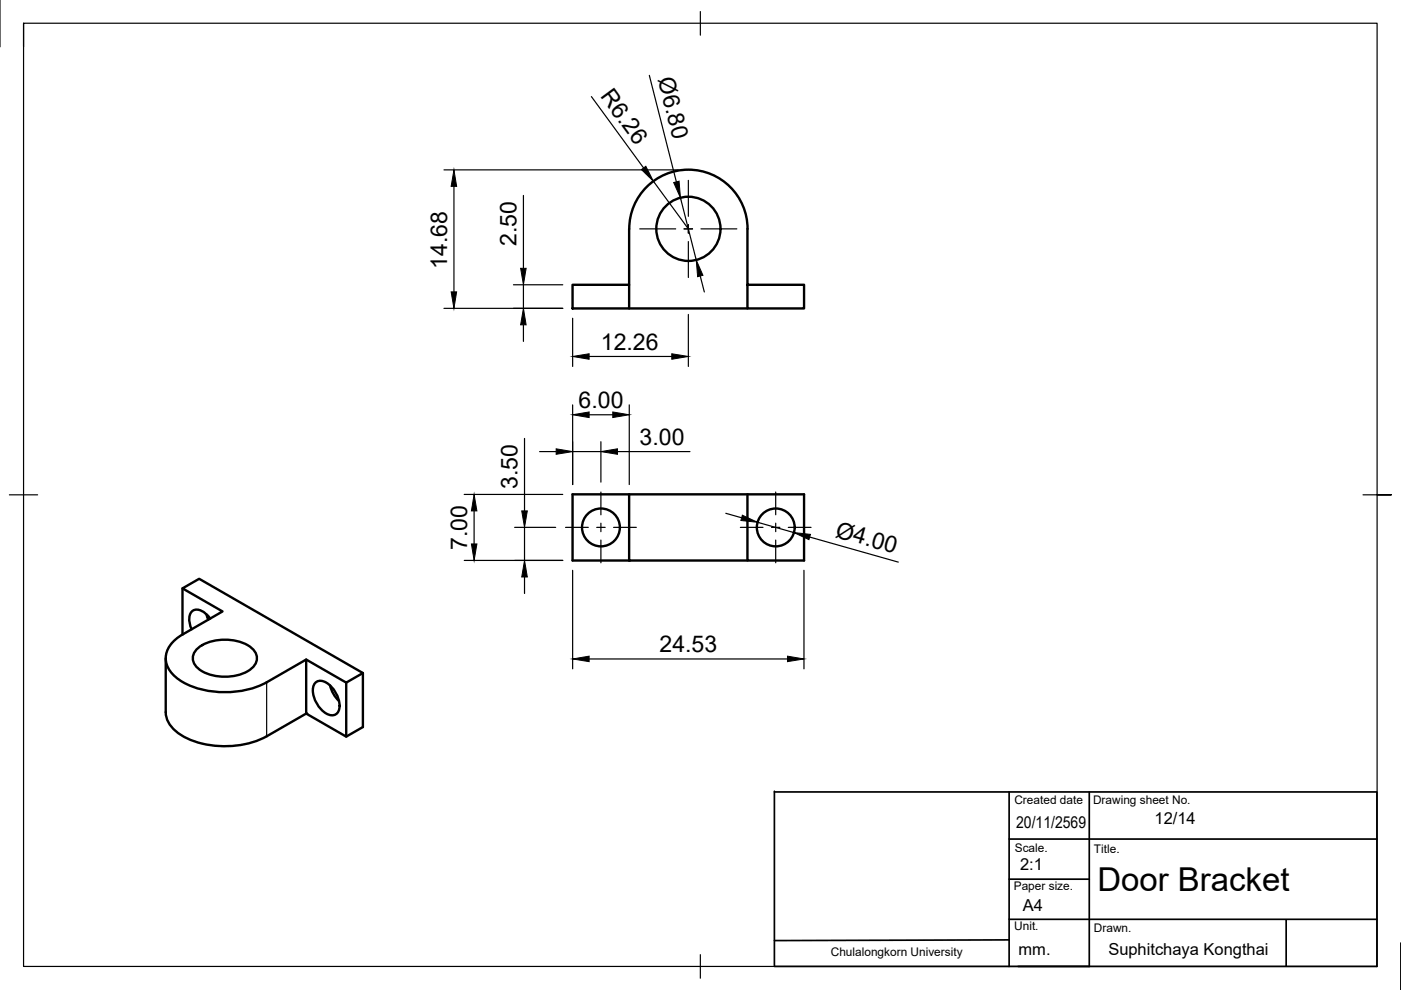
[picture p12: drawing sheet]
<svg xmlns="http://www.w3.org/2000/svg" width="297mm" height="210mm" viewBox="0 0 297 210" stroke-linecap="round" stroke-linejoin="round" font-family="sans-serif">
<!-- layer: Visible -->
<g fill="none" stroke="#000" stroke-width=".51">
<path d="M133.4 48.5v11.9M133.4 48.5a12.5 12.5 0 0 1 12.6-12.5 12.5 12.5 0 0 1 12.5 12.5M158.5 48.5v16.9h12v-5h-12M121.4 60.4h12v5h-12zM133.4 65.4h25.1M133.4 104.8v14M158.5 104.8v14h12v-14h-49.1v14h37.1M35.1 139.6v11.4a6.6 6.6 0 0 0 4.3 5.4 19.8 19.8 0 0 0 17.1-.3l8.4-4.8M38.7 124.7l3.5-2 34.7 20v11.4l-3.5 2.1-8.5-4.9v-11.5l-8.4 4.9a19.7 19.7 0 0 1-17.7 0 5.9 5.9 0 0 1-3.6-6.1 6.6 6.6 0 0 1 3.6-4.1l8.4-4.9zM38.7 124.7v9.8M42.1 137.3a10.1 10.1 0 0 1 11.2 0 2.67 2.67 0 0 1 0 4.5 10.1 10.1 0 0 1-11.2 0 2.67 2.67 0 0 1 0-4.5zM43.8 130.3l.4 1.1"/>
<path d="M44.6 131.1a3.7 3.7 0 0 0-3.2-1.8 2.07 2.07 0 0 0-1.2 2.7l.4 1.4M64.9 139.8l8.5 4.9 3.5-2M66.9 144.7a2.54 2.54 0 0 1 3.4 .9 5.3 5.3 0 0 1 1.4 5.3 1.67 1.67 0 0 1-2.5 .4 6 6 0 0 1-2.8-5.6zM70 145.4l.7 1.7 1.2 1.5M73.4 144.7v11.5"/>
<circle cx="146" cy="48.5" r="6.8"/>
<circle cx="127.4" cy="111.8" r="4"/>
<circle cx="164.5" cy="111.8" r="4"/>
</g>
<g fill="#000">
<circle cx="133.4" cy="118.8" r=".25"/>
<circle cx="64.9" cy="151.3" r=".25"/>
</g>
<!-- layer: Visible Narrow -->
<path d="M56.5 144.7v11.4" fill="none" stroke="#000" stroke-width=".25"/>
<!-- layer: BORDER -->
<path d="M0 -.1v10M5 4.9v200h287v-200h-287v5M148.5 2.4v5.1M2 104.9h6M289 104.9h6h-3M297 199.9v10M148.5 202.4v5" fill="none" stroke="#000" stroke-width=".25"/>
<!-- layer: TITLEBLOCK -->
<path d="M164.2 167.9h127.7v37h-127.7M164.2 167.8v37M214 177.9h77.9M214 167.9v37M230.9 167.9v37M214 194.9h77.9M214 199.3l-49.8 .1M214 186.4h16.9M272.7 195v9.8" fill="none" stroke="#000" stroke-width=".36"/>
<!-- layer: Smart Centers -->
<g fill="none" stroke="#000" stroke-width=".25">
<path d="M145.9 38.2v7.7M135.6 48.5h7.7M145 48.5h1.8M145.9 47.6v1.8M145.9 51.2v7.6M148.6 48.5h7.6M119.9 111.8h4.8M126.5 111.8h1.8M127.4 104.3v4.8M127.4 110.9v1.8M127.4 114.5v4.8M130.1 111.8h4.8"/>
<path d="M157 111.8h4.8M163.6 111.8h1.8M164.5 104.3v4.8M164.5 110.9v1.8M164.5 114.5v4.8M167.1 111.8h4.9"/>
</g>
<!-- layer: FD_Dimensions -->
<g fill="none" stroke="#000" stroke-width=".25">
<path d="M137.7 16l5.7 22.6M94.1 36h49.7M96.2 39.5v22.4M125.4 20.5l11.1 15.1M138.5 38.4l7.4 10.1M111 41.4v15.5M144.3 41.9l3.3 13.2M148.5 58.5l.8 3.4M94.1 65.4h25.2M108.9 60.4h10.4M111 60.4v5M111 68.9v3.5"/>
<path d="M121.4 67.5v10.2M124.9 75.6h17.5M145.9 66.7v11M111.2 93v15.3M114.4 95.8h3.5M121.4 85.8v16.9M121.4 95.8h6M124.9 87.9h5M127.4 93.7v8.5M130.9 95.8h15.4M133.4 85.8v16.9M98.4 118.8h20.9"/>
<path d="M98.4 104.8h20.9M100.5 108.3v7M109.1 111.8h8.7M111.2 111.8v7M153.9 108.8l3.3 1M160.6 110.7l7.7 2.2M171.7 113.9l18.8 5.3M111.2 122.3v3.5M121.4 120.9v20.9M124.9 139.7h42.1M170.5 120.9v20.9"/>
</g>
<g fill="#000" stroke="#000" stroke-width=".21">
<path d="M96.2 36l.6 3.5h-1.1zM136 36l.9-.7 1.6 3.1zM142.8 38.7l1.2-.3 .3 3.5zM110.4 56.9h1.1l-.5 3.5zM147.6 55.1l1.4 3.3-1.1 .3zM95.7 61.9h1.1l-.6 3.5zM111 65.4l.5 3.5h-1.1zM121.4 75.6l3.5-.6v1.2zM142.4 75l3.5 .6-3.5 .6zM117.9 95.2l3.5 .6-3.5 .5zM121.4 87.9l3.5-.6v1.2zM129.9 87.3l3.5 .6-3.5 .6z"/>
<path d="M127.4 95.8l3.5-.6v1.1zM99.9 115.3h1.2l-.6 3.5zM100.5 104.8l.6 3.5h-1.2zM110.6 108.3h1.2l-.6 3.5zM157.4 109.2l3.2 1.5-3.5-.3zM168.3 112.9l3.5 .4-.3 1.1zM111.2 118.8l.6 3.5h-1.2zM121.4 139.7l3.5-.6v1.2zM167 139.1l3.5 .6-3.5 .6z"/>
</g>
<text font-size="7" x="232.7" y="188.9">Door Bracket</text>
<g font-size="4.9">
<text x="139.5" y="16.8" transform="rotate(76 139.5 16.8)">Ø6.80</text>
<text x="127.2" y="20.4" transform="rotate(54 127.2 20.4)">R6.26</text>
<text x="109.5" y="52.1" transform="rotate(-90 109.5 52.1)">2.50</text>
<text x="94.8" y="57" transform="rotate(-90 94.8 57)">14.68</text>
<text x="127.4" y="74.1">12.26</text>
<text x="122.7" y="86.5">6.00</text>
<text x="135.6" y="94.3">3.00</text>
<text x="109.7" y="103.6" transform="rotate(-90 109.7 103.6)">3.50</text>
<text x="176.9" y="113.8" transform="rotate(16 176.9 113.8)">Ø4.00</text>
<text x="99.1" y="116.6" transform="rotate(-90 99.1 116.6)">7.00</text>
<text x="139.8" y="138.3">24.53</text>
</g>
<g font-size="3.5">
<text x="215.5" y="175.5">20/11/2569</text>
<text x="244.8" y="174.6">12/14</text>
<text x="216.3" y="184.4">2:1</text>
<text x="216.9" y="193.2">A4</text>
<text x="216" y="202.5">mm.</text>
<text x="235" y="202.5">Suphitchaya Kongthai</text>
</g>
<g font-size="2.5">
<text x="215.1" y="170.4">Created date</text>
<text x="231.8" y="170.5">Drawing sheet No.</text>
<text x="215.2" y="180.6">Scale.</text>
<text x="231.9" y="180.9">Title.</text>
<text x="214.9" y="188.7">Paper size.</text>
<text x="215" y="197.3">Unit.</text>
<text x="231.9" y="197.7">Drawn.</text>
<text x="176.1" y="202.8">Chulalongkorn University</text>
</g>
</svg>
